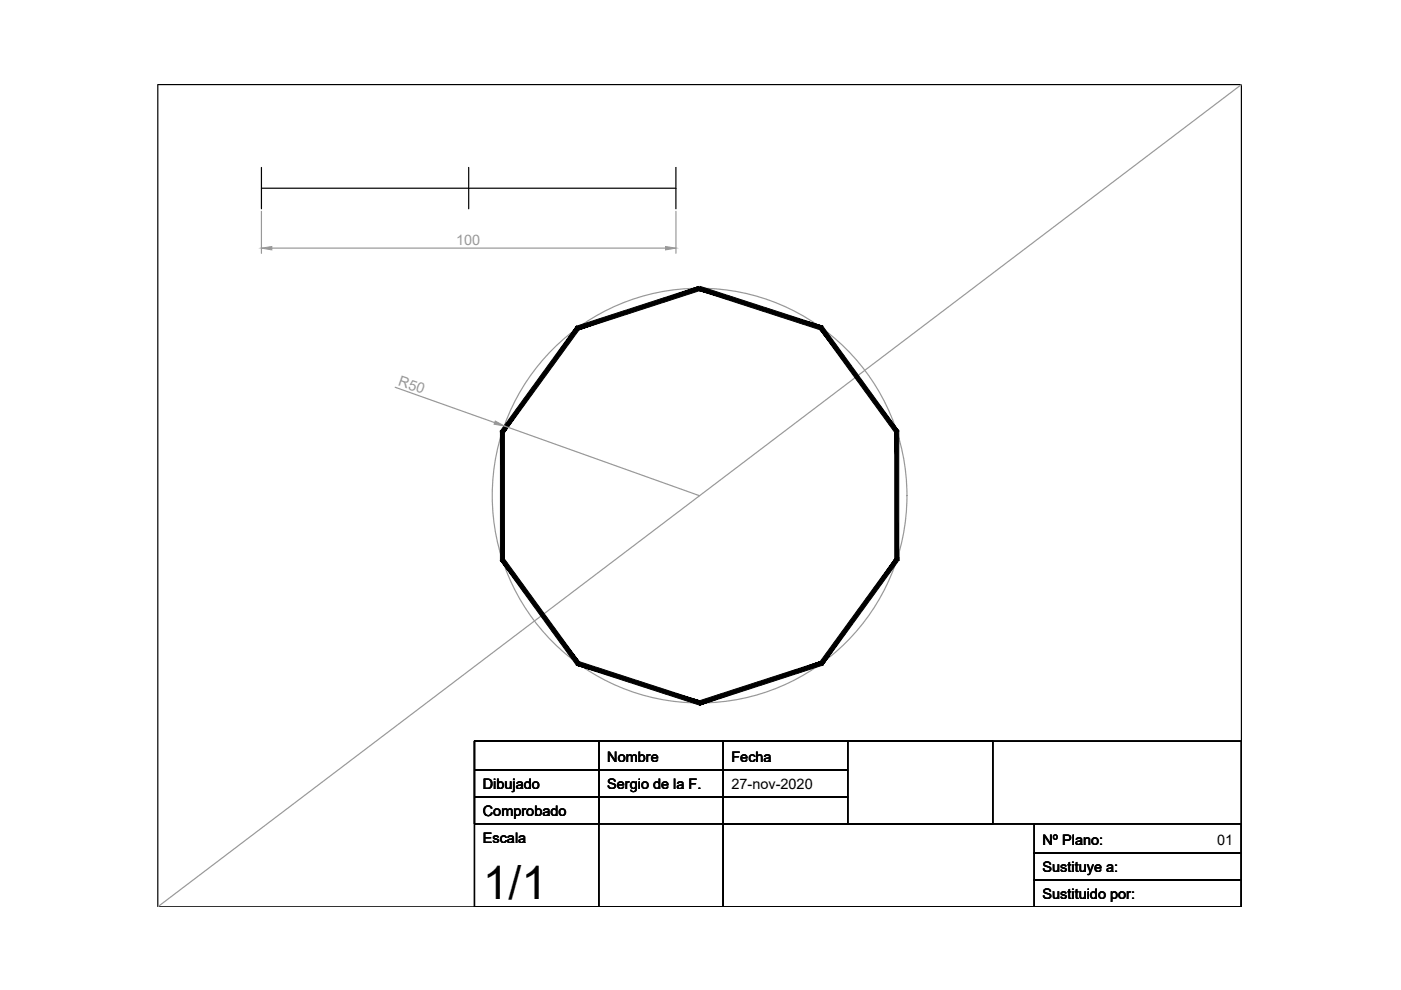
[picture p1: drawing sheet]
<svg xmlns="http://www.w3.org/2000/svg" width="297mm" height="210mm" viewBox="0 0 297 210" stroke-linecap="round" stroke-linejoin="round" font-family="sans-serif">
<!-- layer: 0 -->
<g fill="none" stroke="#000" stroke-width=".25">
<path d="M33.5 17.9h229.7v174.4h-229.7zM55.4 39.9h87.9M55.4 35.5v8.8M99.4 35.5v8.8M143.3 35.5v8.8M100.6 157.1h162.6v35.2h-162.6zM100.6 157.1h26.4v6.2h-26.4zM127 157.1h26.3v6.2h-26.3zM153.3 157.1h26.4v6.2h-26.4zM179.7 157.1h30.8v17.6h-30.8zM100.6 163.3h26.4v5.7h-26.4zM100.6 169h26.4v5.7h-26.4z"/>
<path d="M127 163.3h26.3v5.7h-26.3zM127 169h26.3v5.7h-26.3zM127 174.7v17.6M153.3 163.3h26.4v5.7h-26.4zM153.3 169h26.4v5.7h-26.4zM153.3 174.7h66v17.6h-66zM153.3 174.7v17.6M219.3 174.7h43.9v17.6h-26.3M219.3 186.6h43.9h-43.9M219.3 180.9h43.9h-43.9"/>
</g>
<!-- layer: auxiliar -->
<g fill="none" stroke="#989898" stroke-width=".25">
<path d="M263.2 17.9l-229.7 174.4M55.4 44.8v8.9M57.6 52.6h83.5M143.3 44.8v8.9M83.8 82.1l21.1 7.5M106.9 90.3l41.4 14.8"/>
<circle cx="148.3" cy="105.1" r="44"/>
</g>
<!-- layer: 0 -->
<path d="M122.8 69.9l25.7-8.3-.3-.9zM122.2 69.2l26-8.5-25.4 9.2zM122.2 69.2l-15.3 22.5 15.9-21.8zM122.2 69.2l-15.3 22.5-.8-.3zM106.1 91.4l.8 27.1v-26.8zM106.1 91.4l.8 27.1-.8 .3zM106.1 118.8l16.7 21.5-15.9-21.8zM106.1 118.8l16.7 21.5-.6 .7zM122.8 140.3l-.6 .7 26.1 7.6zM122.2 141l26.1 7.6 .1 .9zM148.3 148.6l.1 .9 25.5-9.2zM148.4 149.5l25.5-9.2 .5 .7zM189.7 118.5l-15.8 21.8 .5 .7zM189.7 118.5l.9 .3-16.2 22.2zM189.7 91.7v26.8l.9 .3zM189.7 91.7l.9-.3v27.4zM173.9 69.9l15.8 21.8 .9-.3zM174.4 69.2l16.2 22.2-16.7-21.5zM148.2 61.6l25.7 8.3 .5-.7zM148.5 60.7l25.9 8.5-26.2-7.6z" fill="#000" stroke="#000" stroke-width=".21"/>
<!-- layer: auxiliar -->
<g fill="#989898" stroke="#989898" stroke-width=".21">
<path d="M105 89.3l1.9 1-2.2-.4z"/>
<path d="M55.4 52.6l2.2-.3v.7z"/>
<path d="M141.1 52.3l2.2 .3-2.2 .4z"/>
</g>
<text font-size="9.8" x="102.4" y="190.5">1/1</text>
<g font-size="3.1" fill="#989898">
<text x="96.7" y="52">100</text>
<text x="84.3" y="81.6" transform="rotate(19 84.3 81.6)">R50</text>
</g>
<g font-size="3.1">
<text x="128.7" y="161.5">Nombre</text>
<text x="155.1" y="161.5">Fecha</text>
<text x="102.4" y="167.2">Dibujado</text>
<text x="128.7" y="167.2">Sergio de la F.</text>
<text x="155.1" y="167.2">27-nov-2020</text>
<text x="102.4" y="173">Comprobado</text>
<text x="102.4" y="178.7">Escala</text>
<text x="221" y="179.1">Nº Plano:</text>
<text x="258" y="179.1">01</text>
<text x="221" y="184.8">Sustituye a:</text>
<text x="221" y="190.5">Sustituido por:</text>
</g>
</svg>
